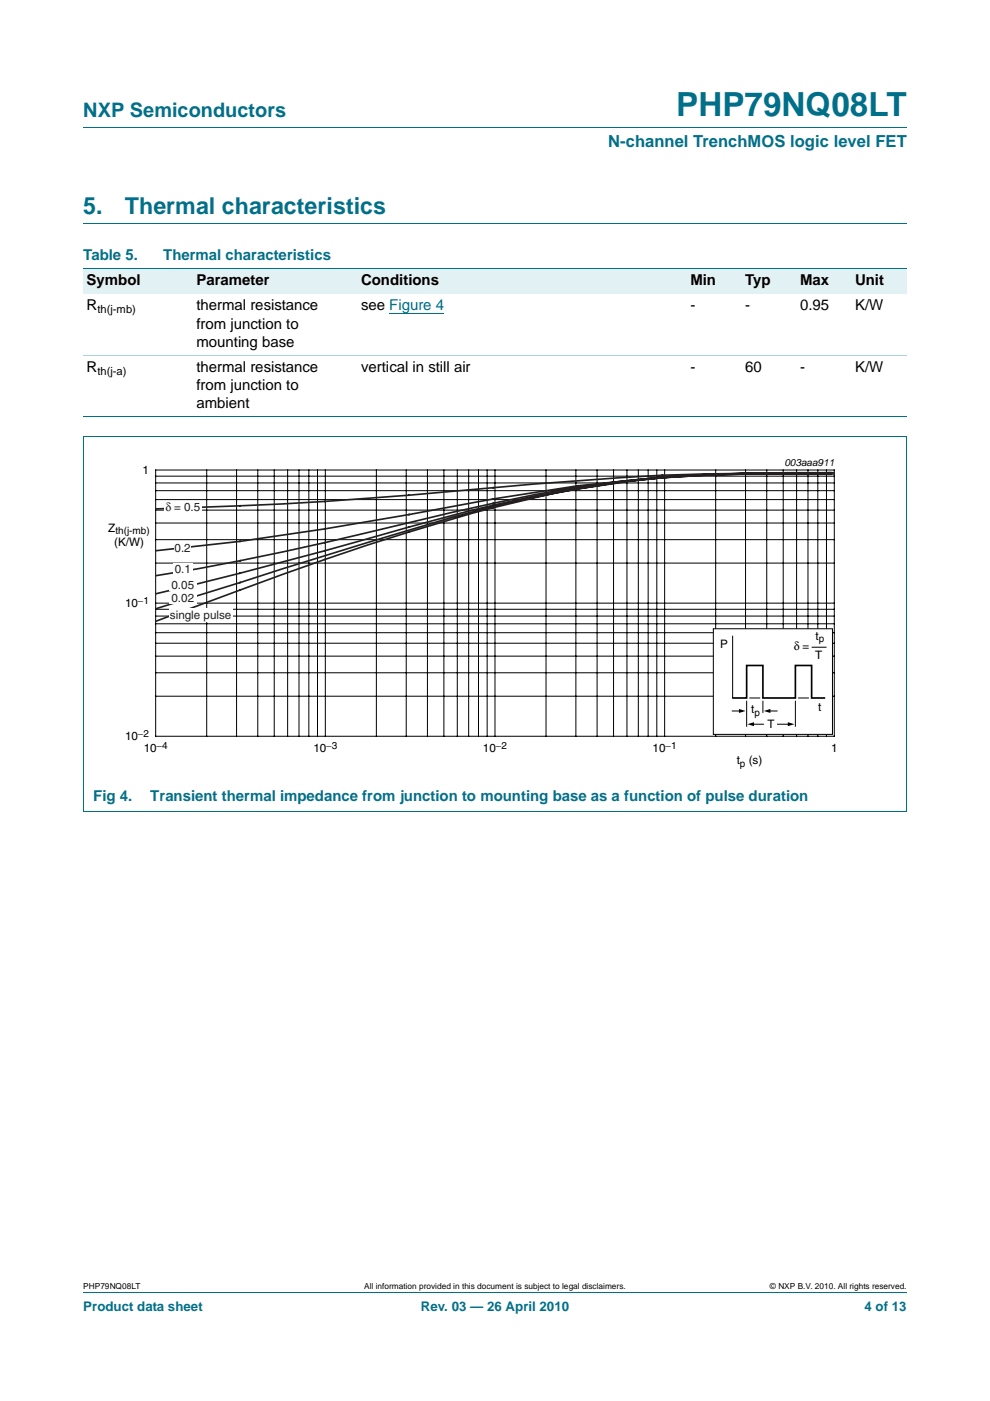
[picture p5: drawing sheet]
<svg xmlns="http://www.w3.org/2000/svg" width="210mm" height="297mm" viewBox="0 0 210 297" stroke-linecap="round" stroke-linejoin="round" font-family="sans-serif">
<path d="M17.7 27h174.6M17.7 47.4h174.6M17.7 273.9h174.6" fill="none" stroke="#00708a" stroke-width=".21"/>
<g fill="#e2f1f4">
<path d="M17.7 57h23.3v5.3h-23.3z"/>
<path d="M41 57h34.9v5.3h-34.9z"/>
<path d="M75.9 57h58.2v5.3h-58.2z"/>
<path d="M134.1 57h23.3v5.3h-23.3z"/>
<path d="M157.4 57h11.6v5.3h-11.6z"/>
<path d="M169 57h11.7v5.3h-11.7z"/>
<path d="M180.7 57h11.6v5.3h-11.6z"/>
</g>
<path d="M82.6 66.5h11.6" fill="none" stroke="#00f" stroke-width=".21"/>
<path d="M17.7 57h174.6M17.6 92.6h174.7M17.7 88.4h174.6M17.7 92.6v79.3l174.6 .1v-79.4" fill="none" stroke="#00708a" stroke-width=".21"/>
<path d="M17.7 75.3h174.6" fill="none" stroke="#a5d5dc" stroke-width=".21"/>
<path d="M20.3 96.8h169.4v66.4h-169.4z" fill="none" stroke="#fff" stroke-width=".21"/>
<g fill="none" stroke="#000" stroke-width=".21">
<path d="M33 99.7h144v56.4h-144zM43.8 99.7v56.4M50.2 99.7v56.4M54.7 99.7v56.4M58.2 99.7v56.4M61 99.7v56.4M63.4 99.7v56.4M65.5 99.7v56.4M67.3 99.7v56.4M69 99.7v56.4M79.8 99.7v56.4M86.2 99.7v56.4"/>
<path d="M90.7 99.7v56.4M94.1 99.7v56.4M97 99.7v56.4M99.4 99.7v56.4M101.5 99.7v56.4M103.3 99.7v56.4M105 99.7v56.4M115.8 99.7v56.4M122.1 99.7v56.4M126.6 99.7v56.4M130.1 99.7v56.4M133 99.7v56.4"/>
<path d="M135.4 99.7v56.4M137.5 99.7v56.4M139.3 99.7v56.4M141 99.7v56.4M151.8 99.7v56.4M158.1 99.7v56.4M162.6 99.7v56.4M166.1 99.7v56.4M169 99.7v56.4M171.4 99.7v56.4M173.5 99.7v56.4M175.3 99.7v56.4"/>
<path d="M33 119.4h144M33 114.4h144M33 110.9h144M33 108.2h144M33 105.9h144M33 104h144M33 102.4h144M33 101h144M33 139.1h144M33 136.4h144M33 134.1h144M33 132.3h144"/>
<path d="M33 130.6h144M33 129.2h144M33 127.9h144M33 147.6h144M33 142.6h144"/>
</g>
<g fill="none" stroke="#231f20" stroke-width=".35">
<path d="M122.5 103.7a294.9 294.9 0 0 0-35.7 9.1 616.5 616.5 0 0 0-35.9 12.3l-17.8 6.6M122.5 103.7a263.4 263.4 0 0 0-35.7 8.7l-26.9 8.2-26.8 8.5M140.5 101.3l-9 .9-9 1.5M140.5 101.3l-4.5 .4-13.5 2M140.5 101.3a249.2 249.2 0 0 0-44.9 8.1l-8.8 2.3a1107.7 1107.7 0 0 1-53.7 14.2M140.5 101.2a248.1 248.1 0 0 0-35.9 5.5l-17.8 4.1a646.1 646.1 0 0 1-53.7 11.3M140.5 101.2l-18 1.8-17.9 2.8a762.5 762.5 0 0 1-71.5 11M158.2 100.5h18.6M158.3 100.4l-8.8 .2-9 .7M158.3 100.4l-8.8 .2-9 .6M158.3 100.4a609 609 0 0 0-53.7 3l-17.8 1.6a905.5 905.5 0 0 1-53.7 2.9M158.3 100.4h17.9"/>
<path d="M158.3 100.4l-17.8 .8M176.2 100.2l-17.9 .3-8.8 .3-9 .5M176.9 100.2l-18.6 .2"/>
</g>
<g fill="#fff">
<path d="M34.8 106.3h7.9v2.2h-7.9z"/>
<path d="M37 115h3.6v2.4h-3.6z"/>
<path d="M36.8 119.5h4v2.4h-4z"/>
<path d="M35.9 122.8h5.8v2.5h-5.8z"/>
<path d="M35.9 125.5h5.8v2.5h-5.8z"/>
<path d="M35.8 128.9h13.5v2.8h-13.5z"/>
</g>
<path d="M151.3 133.3h25.3v22.4h-25.3z" fill="#fff" stroke="#000" stroke-width=".21"/>
<path d="M155.4 134.8v13.3M172.1 137.2h3.2M155.3 150.7h1.7M158.4 148.6v5.5M158.9 148h2.3M159.6 153.5h2.3M161.8 148.6v2.5M163.1 150.7h1.7M164.9 153.5h2.5M168.7 148.6v5.5M169.3 148h2.3" fill="none" stroke="#000" stroke-width=".21"/>
<path d="M155.4 148h3v-6.9h3.4v6.9h6.9v-6.9h3.4v6.9h2.9" fill="none" stroke="#000" stroke-width=".35"/>
<path d="M156.7 150.3l1.4 .4-1.4 .5zM158.5 153.5l1.4-.4v.9zM162 150.7l1.4-.4v.9zM167.1 153.1l1.4 .4-1.4 .5z" fill="#000"/>
<text font-size="7" fill="#00708a" x="143.4" y="24.6">PHP79NQ08LT</text>
<g font-size="4.9" fill="#00708a">
<text x="17.7" y="45.4">5.</text>
<text x="26.5" y="45.4">Thermal characteristics</text>
</g>
<text font-size="4.2" fill="#00708a" x="17.7" y="24.9">NXP Semiconductors</text>
<text font-size="3.5" fill="#00708a" x="129" y="31.1">N-channel TrenchMOS logic level FET</text>
<g font-size="3.2" fill="#00708a">
<text x="17.7" y="55.2">Table 5.</text>
<text x="34.6" y="55.2">Thermal characteristics</text>
<text x="19.8" y="169.9">Fig 4.</text>
<text x="31.9" y="169.9">Transient thermal impedance from junction to mounting base as a function of pulse duration</text>
</g>
<g font-size="3.2">
<text x="18.4" y="60.5">Symbol</text>
<text x="18.4" y="65.8">R</text>
<text x="41.7" y="60.5">Parameter</text>
<text x="41.7" y="65.8">thermal resistance</text>
<text x="76.6" y="60.5">Conditions</text>
<text x="76.6" y="65.8">see Figure 4</text>
<text x="146.4" y="60.5">Min</text>
<text x="146.4" y="65.8">-</text>
<text x="158.1" y="60.5">Typ</text>
<text x="158.1" y="65.8">-</text>
<text x="169.7" y="60.5">Max</text>
<text x="169.7" y="65.8">0.95</text>
<text x="181.4" y="65.8">K/W</text>
<text x="181.4" y="60.5">Unit</text>
<text x="41.7" y="69.7">from junction to</text>
<text x="41.7" y="73.6">mounting base</text>
<text x="18.4" y="78.8">R</text>
<text x="41.7" y="78.8">thermal resistance</text>
<text x="41.7" y="82.7">from junction to</text>
<text x="76.6" y="78.8">vertical in still air</text>
<text x="146.4" y="78.8">-</text>
<text x="158.1" y="78.8">60</text>
<text x="169.7" y="78.8">-</text>
<text x="181.4" y="78.8">K/W</text>
<text x="41.7" y="86.6">ambient</text>
</g>
<g font-size="2.8" fill="#00708a">
<text x="17.7" y="277.9">Product data sheet</text>
<text x="89.3" y="277.9">Rev. 03 — 26 April 2010</text>
<text x="183.4" y="277.9">4 of 13</text>
</g>
<g font-size="2.5">
<text x="30.2" y="100.5">1</text>
<text x="23" y="112.7">Z</text>
<text x="24.2" y="115.7">(K/W)</text>
<text x="26.5" y="128.7">10</text>
<text x="152.8" y="137.5">P</text>
<text x="168.4" y="137.9">δ</text>
<text x="170.2" y="137.9">=</text>
<text x="173" y="135.6">t</text>
<text x="172.9" y="139.7">T</text>
<text x="159.4" y="151.2">t</text>
<text x="162.8" y="154.3">T</text>
<text x="173.5" y="150.8">t</text>
<text x="26.5" y="156.9">10</text>
<text x="30.5" y="159.5">10</text>
<text x="66.5" y="159.5">10</text>
<text x="102.4" y="159.5">10</text>
<text x="138.4" y="159.5">10</text>
<text x="176.3" y="159.5">1</text>
<text x="156.2" y="162">t</text>
<text x="158.8" y="162">(s)</text>
</g>
<g font-size="2.5" fill="#231f20">
<text x="35.1" y="108.3">δ = 0.5</text>
<text x="37" y="116.9">0.2</text>
<text x="36.4" y="124.9">0.05</text>
<text x="37.1" y="121.5">0.1</text>
<text x="36.1" y="131.2">single pulse</text>
<text x="36.4" y="127.6">0.02</text>
</g>
<g font-size="2.4">
<text x="20.7" y="66.4">th(j-mb)</text>
<text x="20.7" y="79.4">th(j-a)</text>
</g>
<g font-size="2.1">
<text x="166.4" y="98.8">003aaa911</text>
<text x="24.5" y="113.2">th(j-mb)</text>
<text x="29.3" y="128">−1</text>
<text x="173.7" y="136.1">p</text>
<text x="160" y="151.7">p</text>
<text x="29.3" y="156.2">−2</text>
<text x="33.2" y="158.7">−4</text>
<text x="69.2" y="158.7">−3</text>
<text x="105.2" y="158.7">−2</text>
<text x="141.2" y="158.7">−1</text>
<text x="156.9" y="162.5">p</text>
</g>
<g font-size="1.8">
<text x="17.7" y="273.3">PHP79NQ08LT</text>
<text x="77.3" y="273.3">All information provided in this document is subject to legal disclaimers.</text>
<text x="163.3" y="273.3">© NXP B.V. 2010. All rights reserved.</text>
</g>
</svg>
